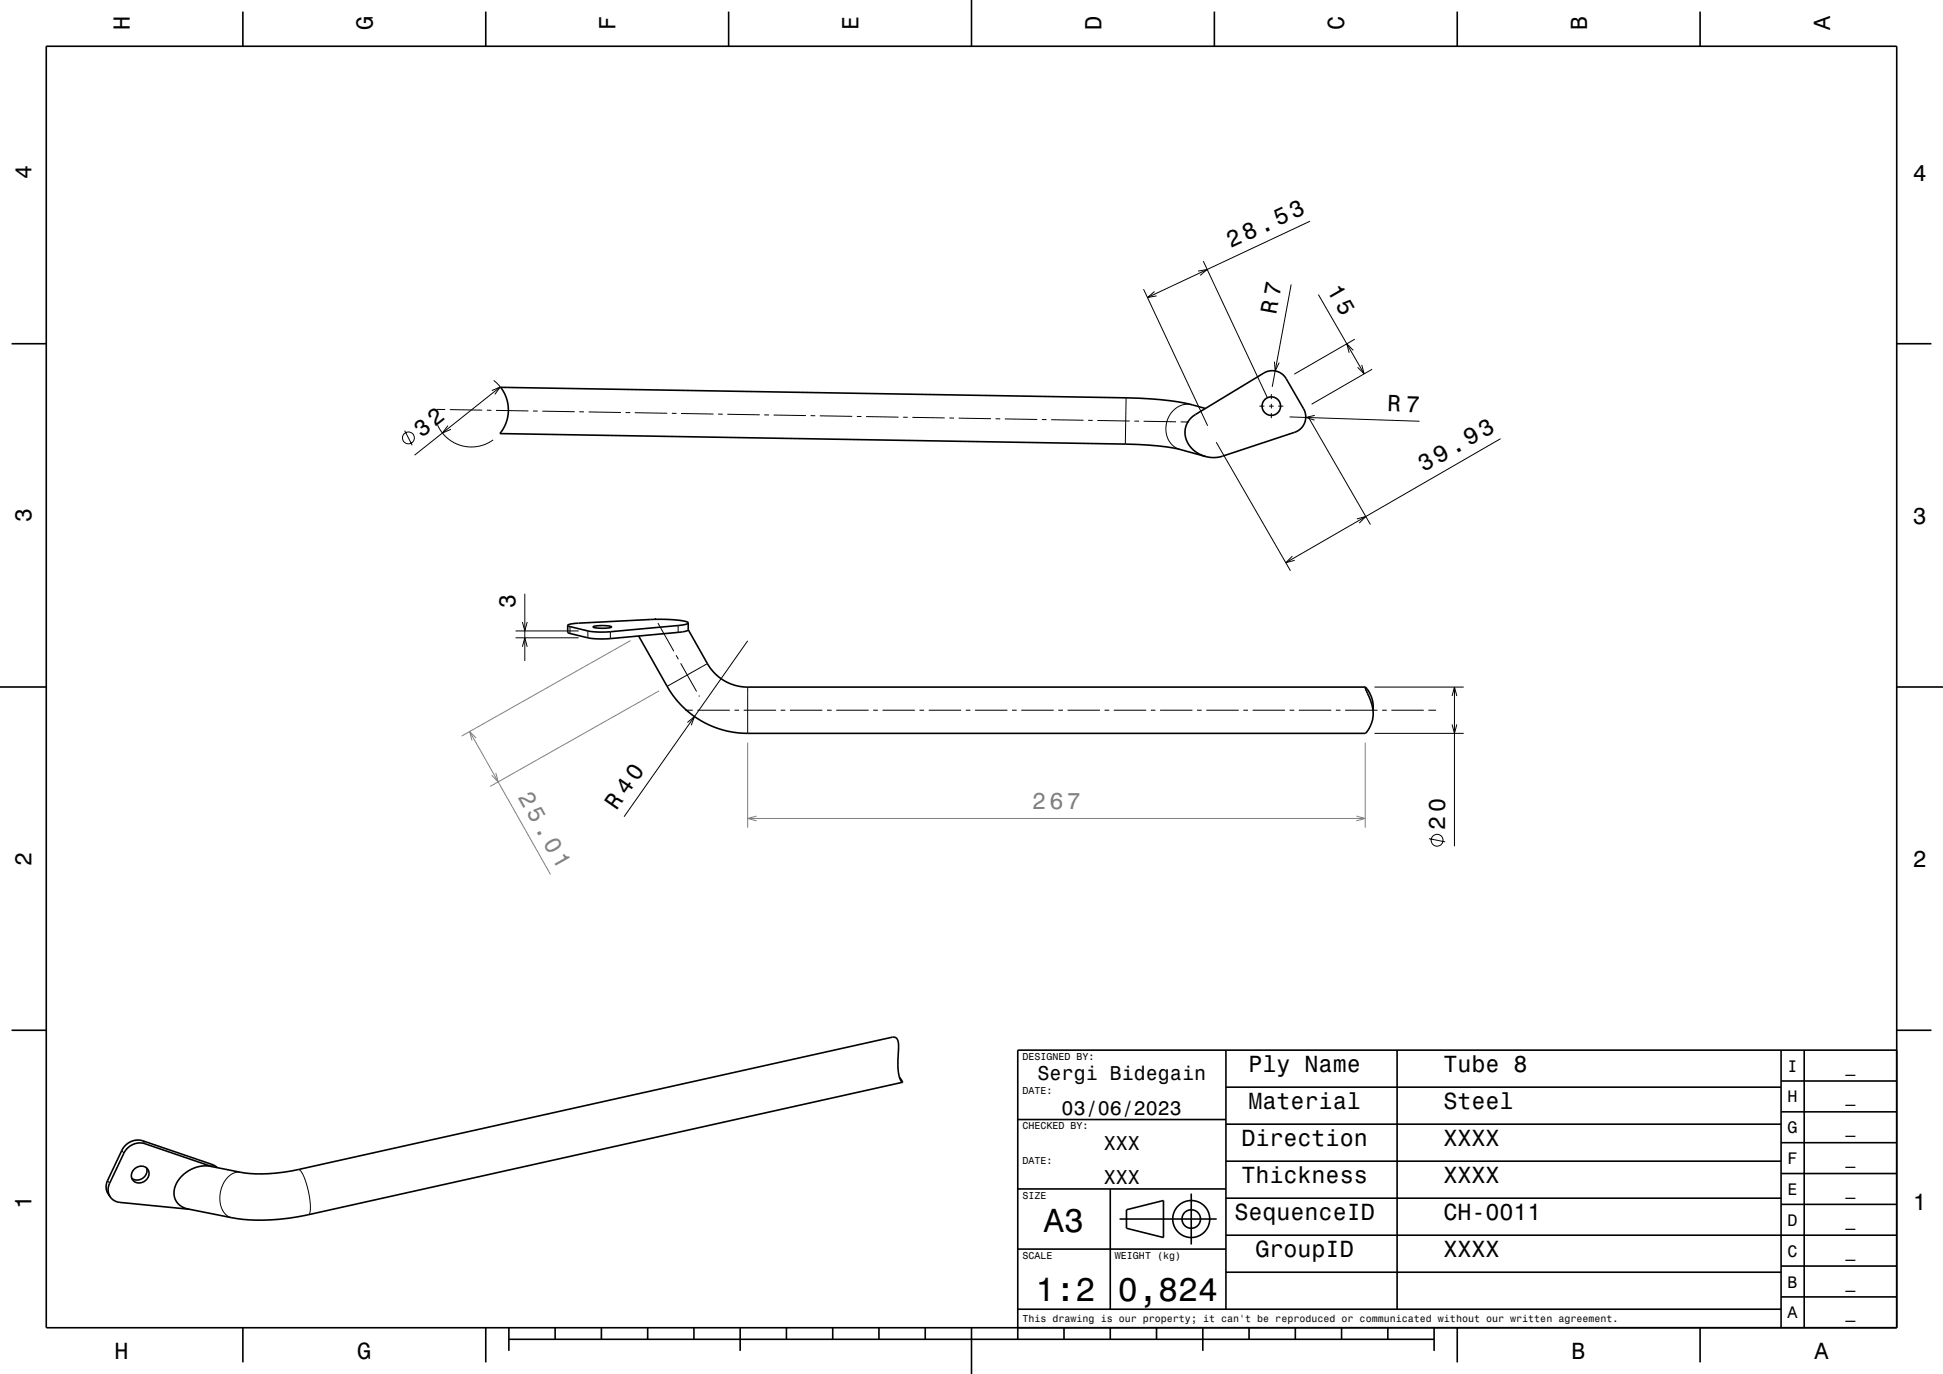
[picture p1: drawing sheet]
<svg xmlns="http://www.w3.org/2000/svg" width="420mm" height="297mm" viewBox="0 0 420 297" stroke-linecap="round" stroke-linejoin="round" font-family="sans-serif">
<g fill="none" stroke="#000" stroke-width=".22">
<path d="M259 58.6l1.9-.3-1.5 1.2M260.1 56.4l13.9 29.6M283.2 47.8l-35.2 16.5M247.2 62.5l13.9 29.5M249.6 63l-1.6 1.3 2-.3M275.5 78.2l.1 2 .9-1.8M279.1 61.5l-4.1 22.1M285 63.7l9.9 17.1M292.5 75.7l-1.4-1.4 .5 2M292.9 73.3l-13.1 7.6M294.4 78.9l.5 1.9-1.4-1.4M296.6 79.8l-13.1 7.6"/>
<path d="M87.5 93.1l1.6 3.1M94.4 88.5h1.8M94.6 91.9a8 8 0 0 0 12 3.2M96.8 92l-1.2 1.6 1.9-.8M97.2 88.5l7 .2M105.2 88.7h1M106.3 84.4l1.9-.8-1.2 1.6M106.7 82.2l1.5 1.4-18.6 14.8M107.2 88.7l7 .1M115.2 88.8l1 .1M117.2 88.9l7 .1M125.2 89h1"/>
<path d="M127.2 89l7 .2M135.2 89.2h1M137.2 89.2l7 .1M145.2 89.3l1 .1M147.2 89.4l7 .1M155.2 89.5h1M157.2 89.5l7 .2M165.2 89.7h1M167.2 89.7l7 .1M175.2 89.8l1 .1M177.2 89.9l7 .1M185.2 90h1"/>
<path d="M187.2 90.1l7 .1M195.2 90.2h1M197.2 90.2l7 .1M205.2 90.4h1M207.2 90.4l7 .1M215.2 90.5h1M217.2 90.6l7 .1M225.2 90.7h1M227.2 90.7l7 .1M235.2 90.9h1M237.2 90.9l7 .1M243.4 86l-.1 10"/>
<path d="M245.2 91h1M247.2 91.1l7 .1M255.2 91.2h1.8M257.7 87.5a5 5 0 0 0-5.7 5.8 4.3 4.3 0 0 0 3 3.8M262.9 95.6l16 27.8M272.2 87.8h1.1M274.3 87.8h1M274.8 85.2v1.1M274.8 87.3v1M274.8 89.3v1.1M276.3 87.8h1.1M278.8 90.1l28 1"/>
<path d="M282.8 90.1l13.4 23.3M284.2 89.8l-1.9 .4 1.9 .6M324.4 94.8l-46.5 26.8M293.3 112.2l1.9-.5-1.4 1.4M111.4 137.9h13.7M111.4 136.4h13.7M112.9 139.8l.5-1.9 .6 1.9M112.9 134.5l.5 1.9 .6-1.9M113.4 128.3v14.6M123.2 135.4v1.5M127.1 136.4v1.5M131.9 136.6v1.4"/>
<path d="M141.6 133.6l.1 .2M142.2 134.7l3.5 6.1M146.6 135.2v1.5M161.6 138.5l-26.7 38M279.4 120.2l-1.5 1.4 2-.5M146.2 141.6l.4 .9M147.1 143.4l3.5 6.1M148.1 153.5h1.7M148.6 156.2l1.5-1.3-.7 1.9M150.8 153.5h7M151.1 150.3l.1 .3M152.9 143.4l-8.7 5"/>
<path d="M158.8 153.5h1M160.8 153.5h7M161.6 148.5v10M168.8 153.5h1M170.8 153.5h7M178.8 153.5h1M180.8 153.5h7M188.8 153.5h1M190.8 153.5h7M198.8 153.5h1M200.8 153.5h7M208.8 153.5h1"/>
<path d="M210.8 153.5h7M218.8 153.5h1M220.8 153.5h7M228.8 153.5h1M230.8 153.5h7M238.8 153.5h1M240.8 153.5h7M248.8 153.5h1M250.8 153.5h7M258.8 153.5h1M260.8 153.5h7M268.8 153.5h1"/>
<path d="M270.8 153.5h7M278.8 153.5h1M280.8 153.5h7M288.8 153.5h1M290.8 153.5h7M297.1 158.5h19.3M297.1 148.5h19.3M298.8 153.5h1M300.8 153.5h7M308.8 153.5h1.6M313.9 156.6l.5 1.9 .5-1.9M313.9 150.5l.5-2 .5 2"/>
<path d="M314.4 148.5v34.4M308.9 181.3l3.5 .7M23.3 255.2l.4 .6M26.3 248.7l.5 .6M30.9 246.6l.4 .6M45.7 251.6l.4 .6M52 253.4a4.1 4.1 0 0 0-4.1 3.4 5.3 5.3 0 0 0 1.4 6.1l.8 .3M64.5 252.8a2.62 2.62 0 0 1 1.4 2l.7 2.5 .5 3a2.54 2.54 0 0 1-.4 2.3"/>
<circle cx="88.3" cy="94.7" r="1.28"/>
<circle cx="310.6" cy="181.6" r="1.28"/>
</g>
<path d="M136.3 138.5l-36.5 20.6M101.5 158.1l17.5 30.9M102.9 159.6l-1.4-1.5 .5 2M142.5 149.3l-36.6 20.7M107.2 167.1l.5 1.9-1.4-1.4M161.6 160.5v18.4M161.6 176.9h133.5M163.5 176.4l-1.9 .5 1.9 .5M293.2 176.4l1.9 .5-1.9 .5M295.1 160.5v18.4" fill="none" stroke="#808080" stroke-width=".22"/>
<g fill="none" stroke="#000" stroke-width=".35">
<path d="M10 10h400v277h-400zM52.5 2.5v7.5M105 2.5v7.5M157.5 2.5v7.5M210 0v10M262.5 2.5v7.5M315 2.5v7.5M367.5 2.5v7.5M2.5 74.3h7.5M410 74.3h7.5M257.5 90.3l.9-.7 14.8-9a3.5 3.5 0 0 1 4.8 1.3l3.8 6.5a3.5 3.5 0 0 1-1.9 5l-15.6 5.2a6.1 6.1 0 0 1-8.2-5.2 4.4 4.4 0 0 1 1.4-3.1zM260.6 88.3a54.4 54.4 0 0 0-17.2-2.3l-135.2-2.3a8 8 0 0 1-.1 10l137.8 2.4 4.5 .3 3.1 .4 7.1 1.9"/>
<path d="M122.7 135.2v1.5l.2 .1 4.5 1.1 1.8 .2 2.7-.1 14.9-1.3 1.5-.3 .5-.3M128.2 135.5l1.2-.3a5.5 5.5 0 0 1 2.8 .3 7 7 0 0 1-4 0zM138.1 137.5l6.6 11.7 1.3 1.8 1.5 1.7 2.5 2.1 2.8 1.7 3 1.2 3.2 .6 2.5 .2h133.6a6.6 6.6 0 0 0 .9-7.8l-.9-2.2M148.8 134.7l-.5 .3-1.5 .2-16.1 1.4-3.3-.2-4.3-1-.4-.2M148.8 134.7l-.6-.4-1.3-.2-4.3-.2-17.8 .8a3.3 3.3 0 0 0-2.1 .5M148.8 136.1l4.1 7.3a10 10 0 0 0 8.7 5.1h133.5M148.8 134.7v1.4M0 148.5h10M295.1 148.5a6.1 6.1 0 0 1 1.7 5M410 148.5h10M2.5 222.7h7.5M194.4 232.9l.7 1.1"/>
<path d="M265 235h120M265 227v56M302 227v56M385 233.7h25M385 227v60M390 227v60M410 222.7h7.5M410 227h-190v62.5M23.8 258.7l.8 .8 1.1 .4 15.2 1.5M28.9 252.8a1.77 1.77 0 0 1 2.1-.7 1.77 1.77 0 0 1 1.2 1.9 1.97 1.97 0 0 1-1.7 1.7 1.97 1.97 0 0 1-2.1-1.1 1.91 1.91 0 0 1 .5-1.8zM31.7 252.5a2.09 2.09 0 0 1-.8 2.2 2.09 2.09 0 0 1-2.4 0M39.3 254.2a7.1 7.1 0 0 1 6.2-2.1l6.5 1.3a32.4 32.4 0 0 0 12.5-.6l128.4-28.6a1.23 1.23 0 0 1 1.3 1.5v.7a17.1 17.1 0 0 0 .4 6.9l.5 .7-128.4 28.6a43.5 43.5 0 0 1-16.6 .6l-9.4-1.9a3.7 3.7 0 0 1-2.3-6z"/>
<path d="M45.8 252.2l-14.5-5a3.8 3.8 0 0 0-4.5 2.1l-3.3 6.9-.1 1.4 .4 1.1M47 252.4l-1.2-.7-14.9-5.1a3.8 3.8 0 0 0-4.6 2.1l-3.3 7.1 .1 1.6 .7 1.3M220 257h45M220 242h45M240 257v26M257.5 258v11M265 259h120M265 251h120M265 243h120M385 253.7h25M385 247h25M385 240.3h25"/>
<path d="M220 270h45M242 263.5h21M243.5 261.5l8-2v8l-8-2zM265 275h120M265 267h145M385 273.7h25M385 260.3h25M52.5 287v7.5M105 287v7.5M110 289.5h200M110 287v5M120 287v2.5"/>
<path d="M130 287v2.5M140 287v2.5M150 287v2.5M160 287v5M170 287v2.5M180 287v2.5M190 287v2.5M200 287v2.5M210 287v10M220 283h165M230 287v2.5M240 287v2.5"/>
<path d="M250 287v2.5M260 287v5M270 287v2.5M280 287v2.5M290 287v2.5M300 287v2.5M310 287v5M315 287v7.5M367.5 287v7.5M385 280.3h25"/>
<circle cx="274.8" cy="87.8" r="2"/>
<circle cx="257.5" cy="263.5" r="2"/>
<circle cx="257.5" cy="263.5" r="4"/>
</g>
<g font-size="7.2">
<text x="225.7" y="266.3">A3</text>
<text x="223.8" y="281.3">1:2</text>
<text x="241.7" y="281.3">0,824</text>
</g>
<g font-size="5.1">
<text x="266.1" y="53.6" transform="rotate(-25 266.1 53.6)">28.53</text>
<text x="286.7" y="62.7" transform="rotate(60 286.7 62.7)">15</text>
<text x="307.8" y="102.1" transform="rotate(-30 307.8 102.1)">39.93</text>
</g>
<g font-size="5">
<text x="28.1" y="6.5" transform="rotate(-90 28.1 6.5)">H</text>
<text x="80.6" y="6.5" transform="rotate(-90 80.6 6.5)">G</text>
<text x="133.1" y="6.5" transform="rotate(-90 133.1 6.5)">F</text>
<text x="185.6" y="6.5" transform="rotate(-90 185.6 6.5)">E</text>
<text x="238.1" y="6.5" transform="rotate(-90 238.1 6.5)">D</text>
<text x="290.6" y="6.5" transform="rotate(-90 290.6 6.5)">C</text>
<text x="343.1" y="6.5" transform="rotate(-90 343.1 6.5)">B</text>
<text x="395.6" y="6.5" transform="rotate(-90 395.6 6.5)">A</text>
<text x="6.8" y="38.7" transform="rotate(-90 6.8 38.7)">4</text>
<text x="413.5" y="39">4</text>
<text x="275.8" y="68.1" transform="rotate(-80 275.8 68.1)">R 7</text>
<text x="299.9" y="88.8" transform="rotate(2 299.9 88.8)">R 7</text>
<text x="91.2" y="94.6" transform="rotate(-38 91.2 94.6)">32</text>
<text x="6.8" y="112.9" transform="rotate(-90 6.8 112.9)">3</text>
<text x="413.5" y="113.2">3</text>
<text x="111.4" y="131.4" transform="rotate(-90 111.4 131.4)">3</text>
<text x="133.3" y="175.4" transform="rotate(-55 133.3 175.4)">R 40</text>
<text x="312.4" y="179.3" transform="rotate(-90 312.4 179.3)">20</text>
<text x="6.8" y="187.1" transform="rotate(-90 6.8 187.1)">2</text>
<text x="413.5" y="187.4">2</text>
<text x="269.9" y="231.8">Ply Name</text>
<text x="312" y="231.8">Tube 8</text>
<text x="269.9" y="239.8">Material</text>
<text x="312" y="239.8">Steel</text>
<text x="268.3" y="247.8">Direction</text>
<text x="312" y="247.8">XXXX</text>
<text x="268.3" y="255.8">Thickness</text>
<text x="312" y="255.8">XXXX</text>
<text x="6.8" y="261.3" transform="rotate(-90 6.8 261.3)">1</text>
<text x="266.8" y="263.8">SequenceID</text>
<text x="312" y="263.8">CH-0011</text>
<text x="413.5" y="261.6">1</text>
<text x="271.4" y="271.8">GroupID</text>
<text x="312" y="271.8">XXXX</text>
<text x="24.7" y="293.8">H</text>
<text x="77.2" y="293.8">G</text>
<text x="339.7" y="293.8">B</text>
<text x="392.2" y="293.8">A</text>
</g>
<g font-size="5" fill="#808080">
<text x="111.9" y="172.4" transform="rotate(61 111.9 172.4)">25.01</text>
<text x="223.1" y="174.9">267</text>
</g>
<g font-size="4.3">
<text x="224.3" y="233.5">Sergi Bidegain</text>
<text x="229.5" y="241">03/06/2023</text>
<text x="238.6" y="248.5">XXX</text>
<text x="238.6" y="256">XXX</text>
</g>
<g font-size="3.6">
<text x="386.4" y="231.6">I</text>
<text x="398.9" y="231.6">_</text>
<text x="386.4" y="238.3">H</text>
<text x="398.9" y="238.3">_</text>
<text x="386.4" y="245">G</text>
<text x="398.9" y="245">_</text>
<text x="386.4" y="251.6">F</text>
<text x="398.9" y="251.6">_</text>
<text x="386.4" y="258.3">E</text>
<text x="398.9" y="258.3">_</text>
<text x="386.4" y="265">D</text>
<text x="398.9" y="265">_</text>
<text x="386.4" y="271.6">C</text>
<text x="398.9" y="271.6">_</text>
<text x="386.4" y="278.3">B</text>
<text x="398.9" y="278.3">_</text>
<text x="386.4" y="285">A</text>
<text x="398.9" y="285">_</text>
</g>
<g font-size="2.2">
<text x="221" y="229.1">DESIGNED BY:</text>
<text x="221" y="236.6">DATE:</text>
<text x="221" y="244.1">CHECKED BY:</text>
<text x="221" y="251.6">DATE:</text>
<text x="221" y="259.1">SIZE</text>
<text x="221" y="272.1">SCALE</text>
<text x="241" y="272.1">WEIGHT (kg)</text>
<text x="221" y="285.8">This drawing is our property; it can't be reproduced or communicated without our written agreement.</text>
</g>
</svg>
